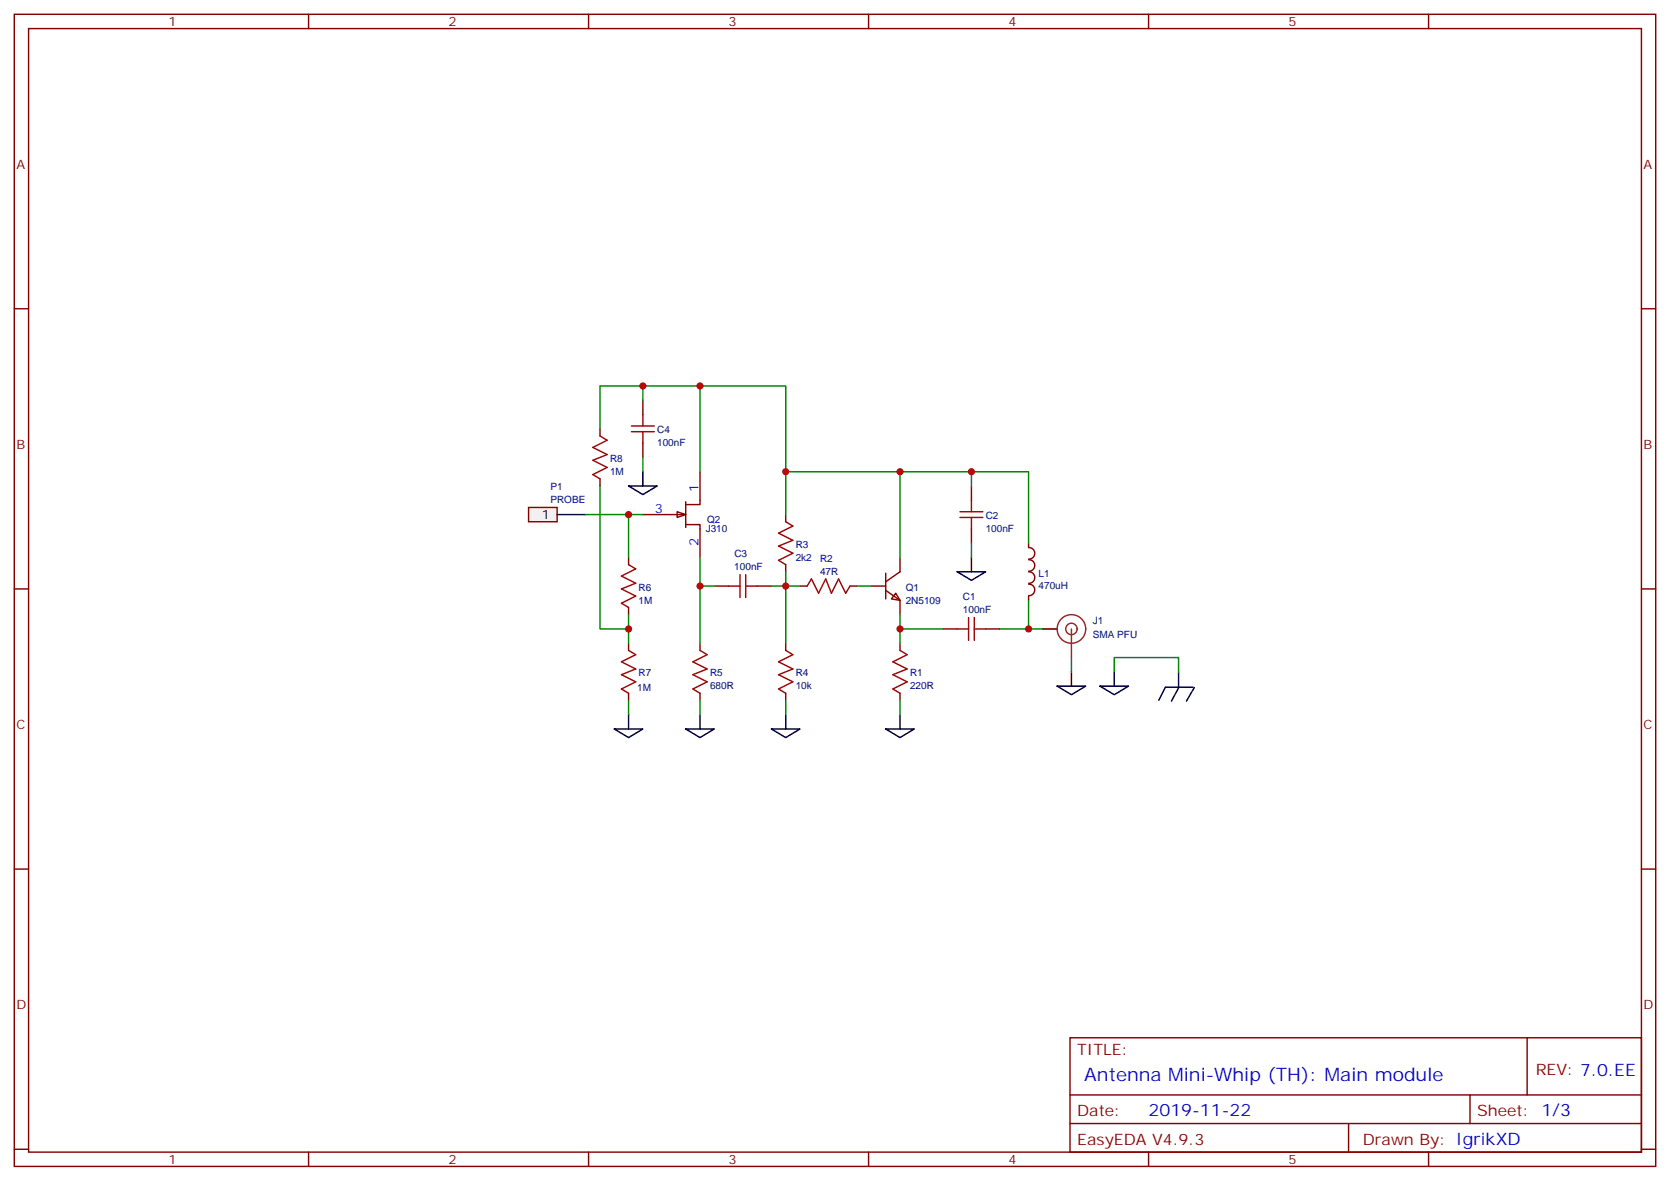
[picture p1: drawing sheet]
<svg xmlns="http://www.w3.org/2000/svg" width="412mm" height="292mm" viewBox="0 0 412 292" stroke-linecap="round" stroke-linejoin="round" font-family="sans-serif">
<g fill="none" stroke="#870000" stroke-width=".35">
<path d="M3.5 3.5h405.4v284.4h-405.4zM7.1 7.1h398.2v277.2h-398.2zM76.2 3.5v3.6M145.3 3.5v3.6M214.5 3.5v3.6M283.6 3.5v3.6M352.8 3.5v3.6M3.5 76.2h3.6M405.3 76.2h3.6M158.7 98.8v3.5M158.7 109.4v3.5M239.9 119.9v3.6"/>
<path d="M155.2 137.6v1.7M194 127v1.8M194 139.3v1.8M239.9 130.5v3.6M254 134.1v1M254 135.2a1.41 1.41 0 0 1 1.5 1.4 1.41 1.41 0 0 1-1.5 1.4M254 138.1a1.41 1.41 0 0 1 1.5 1.5 1.41 1.41 0 0 1-1.5 1.4M3.5 145.3h3.6M155.2 149.9v1.8M155.2 158.8v1.7M172.9 158.8v1.7M176.4 144.6h3.5"/>
<path d="M187 144.6h3.5M194 158.8v1.7M197.6 144.6h1.7M209.9 144.6h1.8M222.2 158.8v1.7M232.8 155.2h3.6M243.4 155.2h3.5M254 147.1v1.1M254 144.2a1.41 1.41 0 0 1 1.5 1.4 1.41 1.41 0 0 1-1.5 1.4M254 141.1a1.41 1.41 0 0 1 1.5 1.4 1.41 1.41 0 0 1-1.5 1.4M405.3 145.3h3.6M155.2 171.1v1.8"/>
<path d="M172.9 171.1v1.8M194 171.1v1.8M222.2 171.1v1.8M3.5 214.5h3.6M405.3 214.5h3.6M264.2 256.1h141.1v28.2h-141.1zM377.1 256.1v14.1M264.2 270.2h141.1M264.2 277.3h141.1M333 277.3v7M363 270.2v7.1M3.5 283.6h3.6"/>
<path d="M76.2 284.3v3.6M145.3 284.3v3.6M214.5 284.3v3.6M283.6 284.3v3.6M352.8 284.3v3.6M405.3 283.6h3.6"/>
</g>
<g fill="none" stroke="#a10000" stroke-width=".35">
<path d="M155.9 106.5h5.7M155.9 105.1h5.7M158.7 102.3v2.8M158.7 106.5v2.9M155.2 139.3l1.8 1.1-3.5 1.8 3.5 1.7-3.5 1.4 3.5 1.8-3.5 1.8 1.7 1M194 128.8l1.8 1-3.5 1.8 3.5 1.8-3.5 1.4 3.5 1.7-3.5 1.8 1.7 1M237.1 127.7h5.6M237.1 126.3h5.6M239.9 123.5v2.8M239.9 127.7v2.8M179.9 144.6h2.8M182.7 141.8v5.7"/>
<path d="M184.1 144.6h2.9M184.1 141.8v5.7M199.3 144.6l1.1-1.7 1.7 3.5 1.8-3.5 1.4 3.5 1.8-3.5 1.7 3.5 1.1-1.8M236.4 155.2h2.8M239.2 152.4v5.6M240.6 155.2h2.8M240.6 152.4v5.6M155.2 160.5l1.8 1.1-3.5 1.7 3.5 1.8-3.5 1.4 3.5 1.8-3.5 1.7 1.7 1.1M172.9 160.5l1.7 1.1-3.5 1.7 3.5 1.8-3.5 1.4 3.5 1.8-3.5 1.7 1.8 1.1M194 160.5l1.8 1.1-3.5 1.7 3.5 1.8-3.5 1.4 3.5 1.8-3.5 1.7 1.7 1.1M222.2 160.5l1.8 1.1-3.5 1.7 3.5 1.8-3.5 1.4 3.5 1.8-3.5 1.7 1.7 1.1"/>
</g>
<path d="M221.2 146.4l1 1.8-2.1-.4z" fill="#fff" stroke="#870000" stroke-width=".35"/>
<path d="M148.2 105.8v1.8M148.2 118.2v1.7M222.2 137.6v3.5l-3.5 2.5M215.2 144.6h3.5M218.7 145.7l3.5 2.5v3.5M218.7 141.5v6.3" fill="none" stroke="#870000" stroke-width=".35"/>
<path d="M148.2 107.6l1.7 1.1-3.5 1.7 3.5 1.8-3.5 1.4 3.5 1.8-3.5 1.7 1.8 1.1" fill="none" stroke="#a10000" stroke-width=".35"/>
<path d="M167.2 126.3l2.1 .7-2.1 .7z" fill="#fff" stroke="#870000" stroke-width=".35"/>
<path d="M172.9 116.4v8.1h-3.6M158.7 127h10.6M169.3 129.5h3.6v8.1M169.3 123.8v6.4" fill="none" stroke="#870000" stroke-width=".35"/>
<path d="M130.5 125.2h7.1v3.6h-7.1z" fill="#f0f0f0" stroke="#870000" stroke-width=".35"/>
<g fill="none" stroke="#000" stroke-width=".35">
<path d="M155.2 119.9h7.1l-3.6 2.2zM158.7 116.4v3.5M137.6 127h7M239.9 137.6v3.5M236.4 141.1h7l-3.5 2.1zM151.7 179.9h7l-3.5 2.1zM155.2 176.4v3.5M169.3 179.9h7.1l-3.5 2.1zM172.9 176.4v3.5M190.5 179.9h7.1l-3.6 2.1zM194 176.4v3.5M218.7 179.9h7.1l-3.6 2.1z"/>
<path d="M222.2 176.4v3.5M261.1 169.3h7l-3.5 2.2zM264.6 165.8v3.5M271.6 169.3h7.1l-3.5 2.2zM275.2 165.8v3.5M287.8 169.6l-1.7 3.2M287.9 169.6h6.8M291 165.8v3.5M291.1 169.6l-1.8 3.4M294.9 169.7l-1.9 3.3"/>
</g>
<g fill="none" stroke="#8c2424" stroke-width=".35">
<path d="M257.5 155.2h3.6M264.6 155.2v7.1"/>
<circle cx="264.6" cy="155.2" r="1.41"/>
<circle cx="264.6" cy="155.2" r="3.5"/>
</g>
<g fill="none" stroke="#008700" stroke-width=".35">
<path d="M158.7 95.2v3.6M172.9 95.2v21.2M148.2 119.9v35.3h7M148.2 105.8v-10.6h45.8v21.2M158.7 112.9v3.5M222.2 116.4h-28.2v10.6M239.9 119.9v-3.5h14.1v17.7M239.9 116.4h-17.7v21.2M144.6 127h14.1M155.2 127v10.6M172.9 137.6v7M239.9 134.1v3.5"/>
<path d="M155.2 151.7v7.1M176.4 144.6h-3.5v14.2M190.5 144.6h3.5v14.2M194 141.1v3.5h3.6M211.7 144.6h3.5M222.2 151.7v3.5M232.8 155.2h-10.6v3.6M246.9 155.2h10.6M254 148.2v7M155.2 172.9v3.5M172.9 172.9v3.5M194 172.9v3.5"/>
<path d="M222.2 172.9v3.5M264.6 162.3v3.5M275.2 165.8v-3.5h15.8v3.5"/>
</g>
<g fill="#c00">
<circle cx="254" cy="155.2" r=".88"/>
<circle cx="194" cy="116.4" r=".88"/>
<circle cx="222.3" cy="116.4" r=".88"/>
<circle cx="239.9" cy="116.4" r=".88"/>
<circle cx="222.3" cy="155.2" r=".88"/>
<circle cx="172.9" cy="144.6" r=".88"/>
<circle cx="155.2" cy="155.2" r=".88"/>
<circle cx="155.2" cy="127" r=".88"/>
<circle cx="194" cy="144.6" r=".88"/>
<circle cx="172.9" cy="95.2" r=".88"/>
<circle cx="158.8" cy="95.2" r=".88"/>
</g>
<text font-size="4.6" fill="#00f" x="267.8" y="266.7">Antenna Mini-Whip (TH): Main module</text>
<text font-size="4.2" fill="#00f" x="283.6" y="275.5">2019-11-22</text>
<g font-size="3.9" fill="#800">
<text x="266" y="260.4">TITLE:</text>
<text x="379.2" y="265.3">REV: 7.0.EE</text>
<text x="266" y="275.5">Date:</text>
<text x="364.8" y="275.5">Sheet: 1/3</text>
<text x="266" y="282.6">EasyEDA V4.9.3</text>
<text x="336.5" y="282.6">Draw</text>
<text x="346.7" y="282.6">n By: IgrikXD</text>
</g>
<g font-size="3.2" fill="#800">
<text x="41.6" y="6.5">1</text>
<text x="110.8" y="6.5">2</text>
<text x="179.9" y="6.5">3</text>
<text x="249.1" y="6.5">4</text>
<text x="318.2" y="6.5">5</text>
<text x="4.1" y="41.6">A</text>
<text x="405.9" y="41.6">A</text>
<text x="4.1" y="110.8">B</text>
<text x="405.9" y="110.8">B</text>
<text x="4.1" y="179.9">C</text>
<text x="405.9" y="179.9">C</text>
<text x="4.1" y="249.1">D</text>
<text x="405.9" y="249.1">D</text>
<text x="41.6" y="287.3">1</text>
<text x="110.8" y="287.3">2</text>
<text x="179.9" y="287.3">3</text>
<text x="249.1" y="287.3">4</text>
<text x="318.2" y="287.3">5</text>
</g>
<g font-size="3.2" fill="#00f">
<text x="172.5" y="121.4" transform="rotate(-90 172.5 121.4)">1</text>
<text x="161.7" y="126.6">3</text>
<text x="172.5" y="134.7" transform="rotate(-90 172.5 134.7)">2</text>
</g>
<text font-size="3.2" x="133.8" y="128.1">1</text>
<g font-size="2.5" fill="#000080">
<text x="162.3" y="107">C4</text>
<text x="162.3" y="110.2">100nF</text>
<text x="150.6" y="117.2">1M</text>
<text x="150.6" y="114.1">R8</text>
<text x="135.9" y="124.2">PROBE</text>
<text x="135.9" y="121">P1</text>
<text x="174.3" y="131.3">J310</text>
<text x="174.6" y="129">Q2</text>
<text x="243.4" y="131.3">100nF</text>
<text x="243.4" y="128.1">C2</text>
<text x="181.3" y="137.5">C3</text>
<text x="196.5" y="135.2">R3</text>
<text x="181.3" y="140.8">100nF</text>
<text x="196.5" y="138.4">2k2</text>
<text x="202.5" y="141.8">47R</text>
<text x="202.5" y="138.6">R2</text>
<text x="256.5" y="142.3">L1</text>
<text x="157.7" y="149">1M</text>
<text x="157.7" y="145.8">R6</text>
<text x="223.7" y="149">2N5109</text>
<text x="223.7" y="145.8">Q1</text>
<text x="237.8" y="148.1">C1</text>
<text x="256.5" y="145.4">470uH</text>
<text x="237.8" y="151.3">100nF</text>
<text x="269.9" y="154.1">J1</text>
<text x="269.9" y="157.6">SMA PFU</text>
<text x="157.7" y="166.9">R7</text>
<text x="175.3" y="167">R5</text>
<text x="196.5" y="167">R4</text>
<text x="224.7" y="167">R1</text>
<text x="157.3" y="170.6">1M</text>
<text x="175.3" y="170.1">680R</text>
<text x="196.5" y="170.1">10k</text>
<text x="224.7" y="170.1">220R</text>
</g>
</svg>
